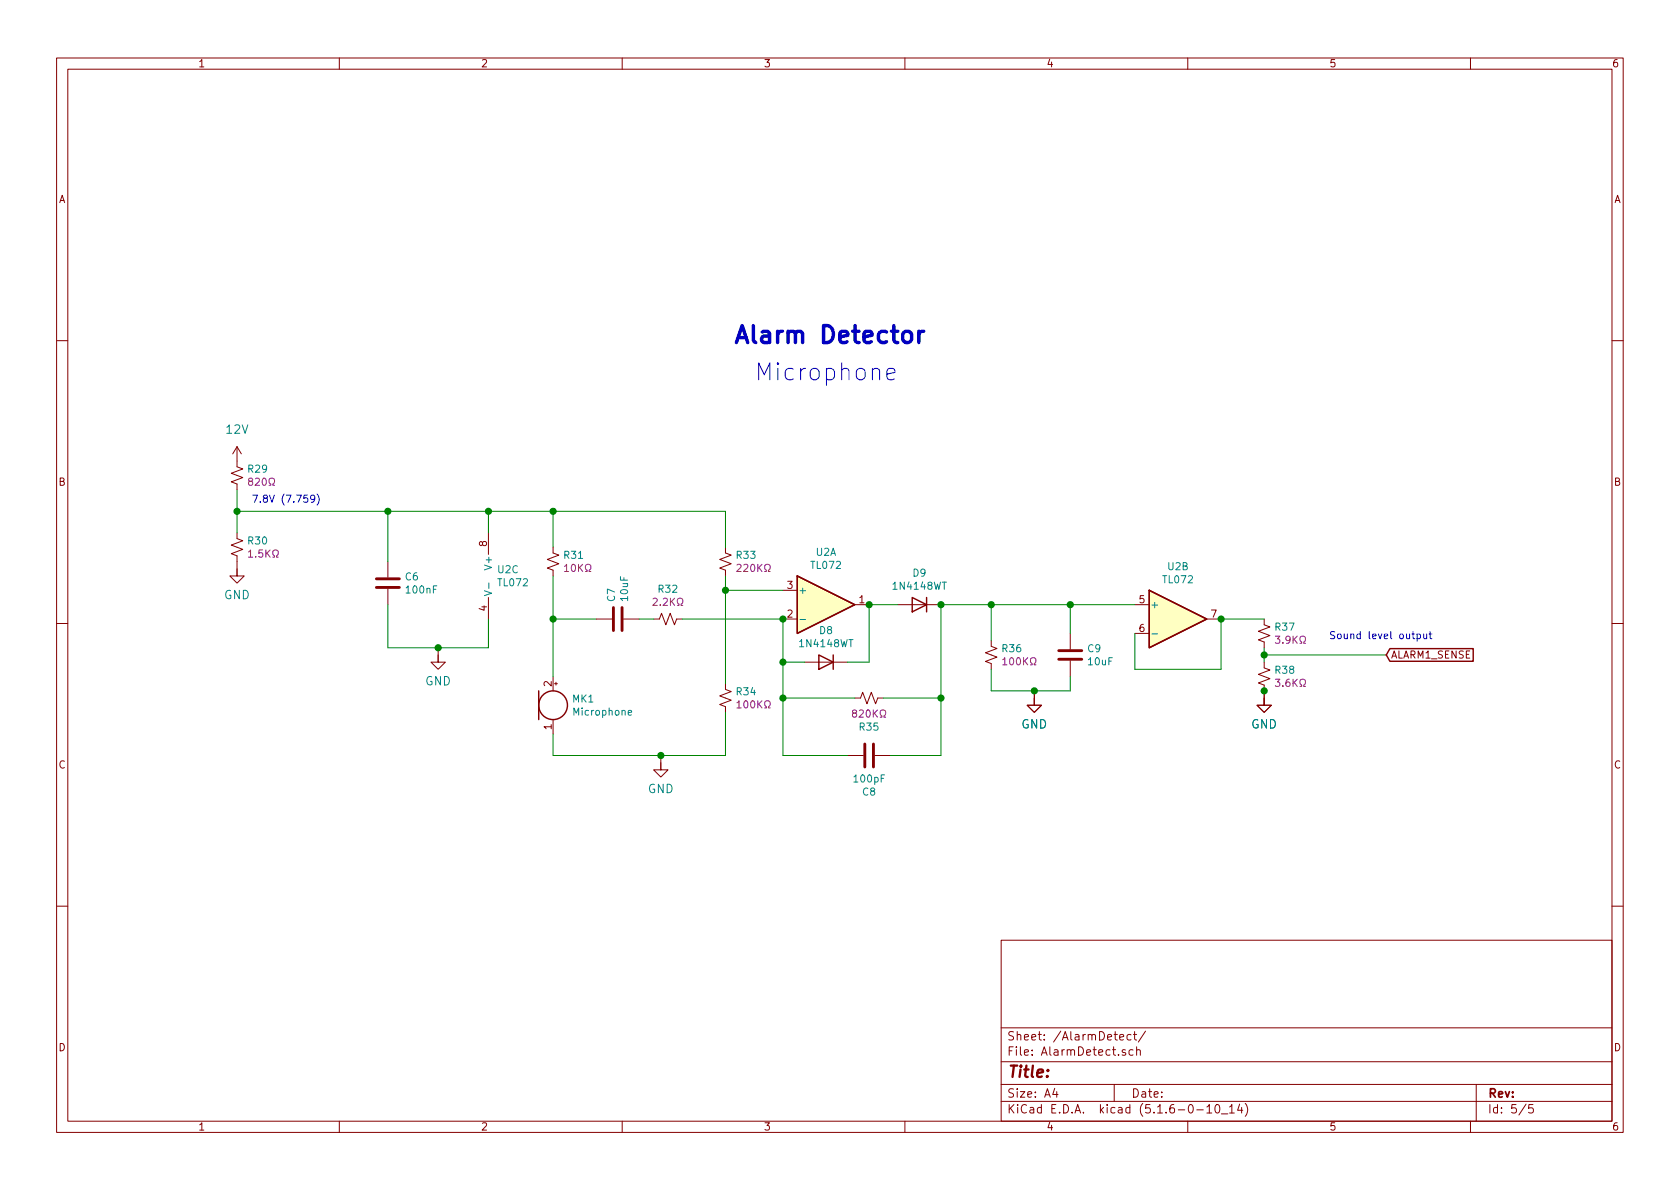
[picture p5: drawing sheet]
EESchema Schematic File Version 4
EELAYER 30 0
EELAYER END
$Descr A4 11693 8268
encoding utf-8
Sheet 5 5
Title ""
Date ""
Rev ""
Comp ""
Comment1 ""
Comment2 ""
Comment3 ""
Comment4 ""
$EndDescr
$Comp
L Amplifier_Operational:TL072 U?
U 1 1
P 5750 4200
AR Path="/5F496851/5F6C7102" Ref="U?"  Part="1" 
AR Path="/5F073FE9/5F6C7102" Ref="U?"  Part="1" 
AR Path="/5F6B426B/5F6C7102" Ref="U2"  Part="1" 
F 0 "U2" H 5750 4567 50  0000 C CNN
F 1 "TL072" H 5750 4476 50  0000 C CNN
F 2 "Package_SO:SOIC-8_3.9x4.9mm_P1.27mm" H 5750 4200 50  0001 C CNN
F 3 "http://www.ti.com/lit/ds/symlink/tl071.pdf" H 5750 4200 50  0001 C CNN
	1    5750 4200
	1    0    0    -1  
$EndComp
$Comp
L Amplifier_Operational:TL072 U?
U 2 1
P 8200 4300
AR Path="/5F496851/5F6C7108" Ref="U?"  Part="2" 
AR Path="/5F073FE9/5F6C7108" Ref="U?"  Part="2" 
AR Path="/5F6B426B/5F6C7108" Ref="U2"  Part="2" 
F 0 "U2" H 8200 4667 50  0000 C CNN
F 1 "TL072" H 8200 4576 50  0000 C CNN
F 2 "Package_SO:SOIC-8_3.9x4.9mm_P1.27mm" H 8200 4300 50  0001 C CNN
F 3 "http://www.ti.com/lit/ds/symlink/tl071.pdf" H 8200 4300 50  0001 C CNN
	2    8200 4300
	1    0    0    -1  
$EndComp
$Comp
L Amplifier_Operational:TL072 U?
U 3 1
P 3500 4000
AR Path="/5F496851/5F6C710E" Ref="U?"  Part="3" 
AR Path="/5F073FE9/5F6C710E" Ref="U?"  Part="3" 
AR Path="/5F6B426B/5F6C710E" Ref="U2"  Part="3" 
F 0 "U2" H 3458 4046 50  0000 L CNN
F 1 "TL072" H 3458 3955 50  0000 L CNN
F 2 "Package_SO:SOIC-8_3.9x4.9mm_P1.27mm" H 3500 4000 50  0001 C CNN
F 3 "http://www.ti.com/lit/ds/symlink/tl071.pdf" H 3500 4000 50  0001 C CNN
	3    3500 4000
	1    0    0    -1  
$EndComp
$Comp
L Device:C C?
U 1 1
P 2700 4050
AR Path="/5F496851/5F6C7114" Ref="C?"  Part="1" 
AR Path="/5F073FE9/5F6C7114" Ref="C?"  Part="1" 
AR Path="/5F6B426B/5F6C7114" Ref="C6"  Part="1" 
F 0 "C6" H 2815 4096 50  0000 L CNN
F 1 "100nF" H 2815 4005 50  0000 L CNN
F 2 "Pufferfish:CAP_SMD_0805" H 2738 3900 50  0001 C CNN
F 3 "~" H 2700 4050 50  0001 C CNN
	1    2700 4050
	1    0    0    -1  
$EndComp
Wire Wire Line
	2700 4200 2700 4500
Wire Wire Line
	2700 4500 3050 4500
Wire Wire Line
	3400 4500 3400 4300
Wire Wire Line
	2700 3900 2700 3550
Wire Wire Line
	2700 3550 3400 3550
Wire Wire Line
	3400 3550 3400 3700
$Comp
L Controller_Library:GND #GND?
U 1 1
P 3050 4600
AR Path="/5F496851/5F6C7120" Ref="#GND?"  Part="1" 
AR Path="/5F073FE9/5F6C7120" Ref="#GND?"  Part="1" 
AR Path="/5F6B426B/5F6C7120" Ref="#GND0101"  Part="1" 
F 0 "#GND0101" H 3050 4600 50  0001 C CNN
F 1 "GND" H 3050 4470 59  0000 C CNN
F 2 "" H 3050 4600 50  0001 C CNN
F 3 "" H 3050 4600 50  0001 C CNN
	1    3050 4600
	1    0    0    -1  
$EndComp
Connection ~ 3050 4500
Wire Wire Line
	3050 4500 3400 4500
$Comp
L Device:Microphone MK?
U 1 1
P 3850 4900
AR Path="/5F496851/5F6C7128" Ref="MK?"  Part="1" 
AR Path="/5F073FE9/5F6C7128" Ref="MK?"  Part="1" 
AR Path="/5F6B426B/5F6C7128" Ref="MK1"  Part="1" 
F 0 "MK1" H 3980 4946 50  0000 L CNN
F 1 "Microphone" H 3980 4855 50  0000 L CNN
F 2 "Pufferfish:Microphone-EM-6022P" V 3850 5000 50  0001 C CNN
F 3 "~" V 3850 5000 50  0001 C CNN
	1    3850 4900
	1    0    0    -1  
$EndComp
$Comp
L Device:C C?
U 1 1
P 4300 4300
AR Path="/5F496851/5F6C712E" Ref="C?"  Part="1" 
AR Path="/5F073FE9/5F6C712E" Ref="C?"  Part="1" 
AR Path="/5F6B426B/5F6C712E" Ref="C7"  Part="1" 
F 0 "C7" H 4415 4346 50  0000 L CNN
F 1 "10uF" H 4415 4255 50  0000 L CNN
F 2 "Pufferfish:CAP_SMD_0805" H 4338 4150 50  0001 C CNN
F 3 "~" H 4300 4300 50  0001 C CNN
	1    4300 4300
	0    -1   -1   0   
$EndComp
$Comp
L Pufferfish:RES_SMD_0805 R?
U 1 1
P 4650 4300
AR Path="/5F496851/5F6C7136" Ref="R?"  Part="1" 
AR Path="/5F073FE9/5F6C7136" Ref="R?"  Part="1" 
AR Path="/5F6B426B/5F6C7136" Ref="R32"  Part="1" 
F 0 "R32" V 4855 4300 50  0000 C CNN
F 1 "RES_SMD_0805" H 4730 4110 50  0001 L CNN
F 2 "Pufferfish:RES_SMD_0805" H 4850 3900 50  0001 C CNN
F 3 "~" H 4650 4300 50  0001 C CNN
F 4 "?%" H 4800 4200 50  0001 C CNN "Tolerance"
F 5 "2.2KΩ" V 4764 4300 50  0000 C CNN "Resistance"
	1    4650 4300
	0    -1   -1   0   
$EndComp
$Comp
L Pufferfish:RES_SMD_0805 R?
U 1 1
P 3850 3900
AR Path="/5F496851/5F6C713E" Ref="R?"  Part="1" 
AR Path="/5F073FE9/5F6C713E" Ref="R?"  Part="1" 
AR Path="/5F6B426B/5F6C713E" Ref="R31"  Part="1" 
F 0 "R31" H 3918 3946 50  0000 L CNN
F 1 "RES_SMD_0805" H 3930 3710 50  0001 L CNN
F 2 "Pufferfish:RES_SMD_0805" H 4050 3500 50  0001 C CNN
F 3 "~" H 3850 3900 50  0001 C CNN
F 4 "?%" H 4000 3800 50  0001 C CNN "Tolerance"
F 5 "10KΩ" H 3918 3855 50  0000 L CNN "Resistance"
	1    3850 3900
	1    0    0    -1  
$EndComp
Wire Wire Line
	3400 3550 3850 3550
Wire Wire Line
	3850 3550 3850 3800
Connection ~ 3400 3550
Wire Wire Line
	3850 4000 3850 4300
Wire Wire Line
	3850 4300 4150 4300
Connection ~ 3850 4300
Wire Wire Line
	3850 4300 3850 4700
Wire Wire Line
	4450 4300 4550 4300
Wire Wire Line
	4750 4300 5450 4300
$Comp
L Pufferfish:RES_SMD_0805 R?
U 1 1
P 5050 3900
AR Path="/5F496851/5F6C714F" Ref="R?"  Part="1" 
AR Path="/5F073FE9/5F6C714F" Ref="R?"  Part="1" 
AR Path="/5F6B426B/5F6C714F" Ref="R33"  Part="1" 
F 0 "R33" H 5118 3946 50  0000 L CNN
F 1 "RES_SMD_0805" H 5130 3710 50  0001 L CNN
F 2 "Pufferfish:RES_SMD_0805" H 5250 3500 50  0001 C CNN
F 3 "~" H 5050 3900 50  0001 C CNN
F 4 "?%" H 5200 3800 50  0001 C CNN "Tolerance"
F 5 "220KΩ" H 5118 3855 50  0000 L CNN "Resistance"
	1    5050 3900
	1    0    0    -1  
$EndComp
Wire Wire Line
	5050 3550 5050 3800
Wire Wire Line
	5050 4000 5050 4100
Connection ~ 3850 3550
$Comp
L Pufferfish:RES_SMD_0805 R?
U 1 1
P 5050 4850
AR Path="/5F496851/5F6C715A" Ref="R?"  Part="1" 
AR Path="/5F073FE9/5F6C715A" Ref="R?"  Part="1" 
AR Path="/5F6B426B/5F6C715A" Ref="R34"  Part="1" 
F 0 "R34" H 5118 4896 50  0000 L CNN
F 1 "RES_SMD_0805" H 5130 4660 50  0001 L CNN
F 2 "Pufferfish:RES_SMD_0805" H 5250 4450 50  0001 C CNN
F 3 "~" H 5050 4850 50  0001 C CNN
F 4 "?%" H 5200 4750 50  0001 C CNN "Tolerance"
F 5 "100KΩ" H 5118 4805 50  0000 L CNN "Resistance"
	1    5050 4850
	1    0    0    -1  
$EndComp
$Comp
L Controller_Library:GND #GND?
U 1 1
P 4600 5350
AR Path="/5F496851/5F6C7160" Ref="#GND?"  Part="1" 
AR Path="/5F073FE9/5F6C7160" Ref="#GND?"  Part="1" 
AR Path="/5F6B426B/5F6C7160" Ref="#GND0102"  Part="1" 
F 0 "#GND0102" H 4600 5350 50  0001 C CNN
F 1 "GND" H 4600 5220 59  0000 C CNN
F 2 "" H 4600 5350 50  0001 C CNN
F 3 "" H 4600 5350 50  0001 C CNN
	1    4600 5350
	1    0    0    -1  
$EndComp
Wire Wire Line
	3850 5100 3850 5250
Wire Wire Line
	3850 5250 4600 5250
$Comp
L Device:D D?
U 1 1
P 5750 4600
AR Path="/5F496851/5F6C7168" Ref="D?"  Part="1" 
AR Path="/5F073FE9/5F6C7168" Ref="D?"  Part="1" 
AR Path="/5F6B426B/5F6C7168" Ref="D8"  Part="1" 
F 0 "D8" H 5750 4383 50  0000 C CNN
F 1 "1N4148WT" H 5750 4474 50  0000 C CNN
F 2 "Diode_SMD:D_SOD-523" H 5750 4600 50  0001 C CNN
F 3 "~" H 5750 4600 50  0001 C CNN
	1    5750 4600
	-1   0    0    1   
$EndComp
Wire Wire Line
	5450 4300 5450 4600
Wire Wire Line
	5450 4600 5600 4600
Connection ~ 5450 4300
Wire Wire Line
	6050 4600 5900 4600
Wire Wire Line
	5050 3550 3850 3550
Wire Wire Line
	5050 4100 5050 4750
Connection ~ 5050 4100
Wire Wire Line
	5050 4950 5050 5250
Wire Wire Line
	5050 5250 4600 5250
Connection ~ 4600 5250
Connection ~ 5450 4600
Wire Wire Line
	6050 4200 6050 4600
$Comp
L Device:C C?
U 1 1
P 6050 5250
AR Path="/5F496851/5F6C717A" Ref="C?"  Part="1" 
AR Path="/5F073FE9/5F6C717A" Ref="C?"  Part="1" 
AR Path="/5F6B426B/5F6C717A" Ref="C8"  Part="1" 
F 0 "C8" V 6302 5250 50  0000 C CNN
F 1 "100pF" V 6211 5250 50  0000 C CNN
F 2 "Pufferfish:CAP_SMD_0805" H 6088 5100 50  0001 C CNN
F 3 "~" H 6050 5250 50  0001 C CNN
	1    6050 5250
	0    1    1    0   
$EndComp
$Comp
L Pufferfish:RES_SMD_0805 R?
U 1 1
P 6050 4850
AR Path="/5F496851/5F6C7182" Ref="R?"  Part="1" 
AR Path="/5F073FE9/5F6C7182" Ref="R?"  Part="1" 
AR Path="/5F6B426B/5F6C7182" Ref="R35"  Part="1" 
F 0 "R35" V 5845 4850 50  0000 C CNN
F 1 "RES_SMD_0805" H 6130 4660 50  0001 L CNN
F 2 "Pufferfish:RES_SMD_0805" H 6250 4450 50  0001 C CNN
F 3 "~" H 6050 4850 50  0001 C CNN
F 4 "?%" H 6200 4750 50  0001 C CNN "Tolerance"
F 5 "820KΩ" V 5936 4850 50  0000 C CNN "Resistance"
	1    6050 4850
	0    -1   -1   0   
$EndComp
$Comp
L Device:D D?
U 1 1
P 6400 4200
AR Path="/5F496851/5F6C7188" Ref="D?"  Part="1" 
AR Path="/5F073FE9/5F6C7188" Ref="D?"  Part="1" 
AR Path="/5F6B426B/5F6C7188" Ref="D9"  Part="1" 
F 0 "D9" H 6400 3983 50  0000 C CNN
F 1 "1N4148WT" H 6400 4074 50  0000 C CNN
F 2 "Diode_SMD:D_SOD-523" H 6400 4200 50  0001 C CNN
F 3 "~" H 6400 4200 50  0001 C CNN
	1    6400 4200
	-1   0    0    1   
$EndComp
Wire Wire Line
	6250 4200 6050 4200
Connection ~ 6050 4200
Wire Wire Line
	5050 4100 5450 4100
$Comp
L Pufferfish:RES_SMD_0805 R?
U 1 1
P 6900 4550
AR Path="/5F496851/5F6C7193" Ref="R?"  Part="1" 
AR Path="/5F073FE9/5F6C7193" Ref="R?"  Part="1" 
AR Path="/5F6B426B/5F6C7193" Ref="R36"  Part="1" 
F 0 "R36" H 6968 4596 50  0000 L CNN
F 1 "RES_SMD_0805" H 6980 4360 50  0001 L CNN
F 2 "Pufferfish:RES_SMD_0805" H 7100 4150 50  0001 C CNN
F 3 "~" H 6900 4550 50  0001 C CNN
F 4 "?%" H 7050 4450 50  0001 C CNN "Tolerance"
F 5 "100KΩ" H 6968 4505 50  0000 L CNN "Resistance"
	1    6900 4550
	1    0    0    -1  
$EndComp
$Comp
L Device:C C?
U 1 1
P 7450 4550
AR Path="/5F496851/5F6C7199" Ref="C?"  Part="1" 
AR Path="/5F073FE9/5F6C7199" Ref="C?"  Part="1" 
AR Path="/5F6B426B/5F6C7199" Ref="C9"  Part="1" 
F 0 "C9" H 7565 4596 50  0000 L CNN
F 1 "10uF" H 7565 4505 50  0000 L CNN
F 2 "Pufferfish:CAP_SMD_0805" H 7488 4400 50  0001 C CNN
F 3 "~" H 7450 4550 50  0001 C CNN
	1    7450 4550
	1    0    0    -1  
$EndComp
$Comp
L Controller_Library:GND #GND?
U 1 1
P 7200 4900
AR Path="/5F496851/5F6C719F" Ref="#GND?"  Part="1" 
AR Path="/5F073FE9/5F6C719F" Ref="#GND?"  Part="1" 
AR Path="/5F6B426B/5F6C719F" Ref="#GND0103"  Part="1" 
F 0 "#GND0103" H 7200 4900 50  0001 C CNN
F 1 "GND" H 7200 4770 59  0000 C CNN
F 2 "" H 7200 4900 50  0001 C CNN
F 3 "" H 7200 4900 50  0001 C CNN
	1    7200 4900
	1    0    0    -1  
$EndComp
Wire Wire Line
	6900 4650 6900 4800
Wire Wire Line
	6900 4800 7200 4800
Wire Wire Line
	7450 4800 7450 4700
Wire Wire Line
	7200 4800 7450 4800
Connection ~ 7200 4800
Wire Wire Line
	6550 4200 6900 4200
Connection ~ 6550 4200
Wire Wire Line
	6900 4450 6900 4200
Connection ~ 6900 4200
Wire Wire Line
	6900 4200 7450 4200
Wire Wire Line
	7450 4400 7450 4200
Connection ~ 7450 4200
Wire Wire Line
	7450 4200 7900 4200
Wire Wire Line
	7900 4400 7900 4650
Wire Wire Line
	7900 4650 8500 4650
Wire Wire Line
	8500 4650 8500 4300
$Comp
L Pufferfish:RES_SMD_0805 R?
U 1 1
P 8800 4400
AR Path="/5F496851/5F6C71B7" Ref="R?"  Part="1" 
AR Path="/5F073FE9/5F6C71B7" Ref="R?"  Part="1" 
AR Path="/5F6B426B/5F6C71B7" Ref="R37"  Part="1" 
F 0 "R37" H 8868 4446 50  0000 L CNN
F 1 "RES_SMD_0805" H 8880 4210 50  0001 L CNN
F 2 "Pufferfish:RES_SMD_0805" H 9000 4000 50  0001 C CNN
F 3 "~" H 8800 4400 50  0001 C CNN
F 4 "?%" H 8950 4300 50  0001 C CNN "Tolerance"
F 5 "3.9KΩ" H 8868 4355 50  0000 L CNN "Resistance"
	1    8800 4400
	1    0    0    -1  
$EndComp
$Comp
L Pufferfish:RES_SMD_0805 R?
U 1 1
P 8800 4700
AR Path="/5F496851/5F6C71BF" Ref="R?"  Part="1" 
AR Path="/5F073FE9/5F6C71BF" Ref="R?"  Part="1" 
AR Path="/5F6B426B/5F6C71BF" Ref="R38"  Part="1" 
F 0 "R38" H 8868 4746 50  0000 L CNN
F 1 "RES_SMD_0805" H 8880 4510 50  0001 L CNN
F 2 "Pufferfish:RES_SMD_0805" H 9000 4300 50  0001 C CNN
F 3 "~" H 8800 4700 50  0001 C CNN
F 4 "?%" H 8950 4600 50  0001 C CNN "Tolerance"
F 5 "3.6KΩ" H 8868 4655 50  0000 L CNN "Resistance"
	1    8800 4700
	1    0    0    -1  
$EndComp
Wire Wire Line
	8500 4300 8800 4300
Connection ~ 8500 4300
$Comp
L Controller_Library:GND #GND?
U 1 1
P 7200 4900
AR Path="/5F496851/5F6C71C8" Ref="#GND?"  Part="1" 
AR Path="/5F073FE9/5F6C71C8" Ref="#GND?"  Part="1" 
AR Path="/5F6B426B/5F6C71C8" Ref="#GND0104"  Part="1" 
F 0 "#GND0104" H 7200 4900 50  0001 C CNN
F 1 "GND" H 7200 4770 59  0000 C CNN
F 2 "" H 7200 4900 50  0001 C CNN
F 3 "" H 7200 4900 50  0001 C CNN
	1    7200 4900
	1    0    0    -1  
$EndComp
$Comp
L Controller_Library:GND #GND?
U 1 1
P 8800 4900
AR Path="/5F496851/5F6C71CE" Ref="#GND?"  Part="1" 
AR Path="/5F073FE9/5F6C71CE" Ref="#GND?"  Part="1" 
AR Path="/5F6B426B/5F6C71CE" Ref="#GND0105"  Part="1" 
F 0 "#GND0105" H 8800 4900 50  0001 C CNN
F 1 "GND" H 8800 4770 59  0000 C CNN
F 2 "" H 8800 4900 50  0001 C CNN
F 3 "" H 8800 4900 50  0001 C CNN
	1    8800 4900
	1    0    0    -1  
$EndComp
$Comp
L Controller_Library:GND #GND?
U 1 1
P 8800 4900
AR Path="/5F496851/5F6C71D4" Ref="#GND?"  Part="1" 
AR Path="/5F073FE9/5F6C71D4" Ref="#GND?"  Part="1" 
AR Path="/5F6B426B/5F6C71D4" Ref="#GND0106"  Part="1" 
F 0 "#GND0106" H 8800 4900 50  0001 C CNN
F 1 "GND" H 8800 4770 59  0000 C CNN
F 2 "" H 8800 4900 50  0001 C CNN
F 3 "" H 8800 4900 50  0001 C CNN
	1    8800 4900
	1    0    0    -1  
$EndComp
Connection ~ 8800 4800
Connection ~ 2700 3550
$Comp
L Controller_Library:12V #SUPPLY?
U 1 1
P 1650 3200
AR Path="/5F496851/5F6C71E0" Ref="#SUPPLY?"  Part="1" 
AR Path="/5F073FE9/5F6C71E0" Ref="#SUPPLY?"  Part="1" 
AR Path="/5F6B426B/5F6C71E0" Ref="#SUPPLY0101"  Part="1" 
F 0 "#SUPPLY0101" H 1650 3200 50  0001 C CNN
F 1 "12V" H 1650 3422 59  0000 C CNN
F 2 "" H 1650 3200 50  0001 C CNN
F 3 "" H 1650 3200 50  0001 C CNN
	1    1650 3200
	1    0    0    -1  
$EndComp
$Comp
L Pufferfish:RES_SMD_0805 R?
U 1 1
P 1650 3800
AR Path="/5F496851/5F6C71E8" Ref="R?"  Part="1" 
AR Path="/5F073FE9/5F6C71E8" Ref="R?"  Part="1" 
AR Path="/5F6B426B/5F6C71E8" Ref="R30"  Part="1" 
F 0 "R30" H 1718 3846 50  0000 L CNN
F 1 "RES_SMD_0805" H 1730 3610 50  0001 L CNN
F 2 "Pufferfish:RES_SMD_0805" H 1850 3400 50  0001 C CNN
F 3 "~" H 1650 3800 50  0001 C CNN
F 4 "?%" H 1800 3700 50  0001 C CNN "Tolerance"
F 5 "1.5KΩ" H 1718 3755 50  0000 L CNN "Resistance"
	1    1650 3800
	1    0    0    -1  
$EndComp
$Comp
L Controller_Library:GND #GND?
U 1 1
P 1650 4000
AR Path="/5F496851/5F6C71EE" Ref="#GND?"  Part="1" 
AR Path="/5F073FE9/5F6C71EE" Ref="#GND?"  Part="1" 
AR Path="/5F6B426B/5F6C71EE" Ref="#GND0107"  Part="1" 
F 0 "#GND0107" H 1650 4000 50  0001 C CNN
F 1 "GND" H 1650 3870 59  0000 C CNN
F 2 "" H 1650 4000 50  0001 C CNN
F 3 "" H 1650 4000 50  0001 C CNN
	1    1650 4000
	1    0    0    -1  
$EndComp
Wire Wire Line
	1650 3400 1650 3550
Wire Wire Line
	1650 3550 2700 3550
Connection ~ 1650 3550
Wire Wire Line
	1650 3550 1650 3700
$Comp
L Pufferfish:RES_SMD_0805 R?
U 1 1
P 1650 3300
AR Path="/5F496851/5F6C71FA" Ref="R?"  Part="1" 
AR Path="/5F073FE9/5F6C71FA" Ref="R?"  Part="1" 
AR Path="/5F6B426B/5F6C71FA" Ref="R29"  Part="1" 
F 0 "R29" H 1718 3346 50  0000 L CNN
F 1 "RES_SMD_0805" H 1730 3110 50  0001 L CNN
F 2 "Pufferfish:RES_SMD_0805" H 1850 2900 50  0001 C CNN
F 3 "~" H 1650 3300 50  0001 C CNN
F 4 "?%" H 1800 3200 50  0001 C CNN "Tolerance"
F 5 "820Ω" H 1718 3255 50  0000 L CNN "Resistance"
	1    1650 3300
	1    0    0    -1  
$EndComp
Text Notes 1750 3500 0    50   ~ 0
7.8V (7.759)
Wire Wire Line
	5450 4600 5450 4850
Wire Wire Line
	6550 4200 6550 4850
Wire Wire Line
	6200 5250 6550 5250
Wire Wire Line
	5450 4850 5950 4850
Connection ~ 5450 4850
Wire Wire Line
	5450 4850 5450 5250
Wire Wire Line
	6150 4850 6550 4850
Connection ~ 6550 4850
Wire Wire Line
	6550 4850 6550 5250
Wire Wire Line
	5450 5250 5900 5250
Text Notes 5100 2400 0    118  ~ 24
Alarm Detector
Text Notes 5250 2650 0    118  ~ 0
Microphone
Connection ~ 8800 4550
Wire Wire Line
	8800 4550 8800 4600
Wire Wire Line
	8800 4500 8800 4550
Text GLabel 9650 4550 2    50   Input ~ 0
ALARM1_SENSE
Text Notes 9250 4450 0    50   ~ 0
Sound level output
Wire Wire Line
	8800 4550 9650 4550
$EndSCHEMATC
